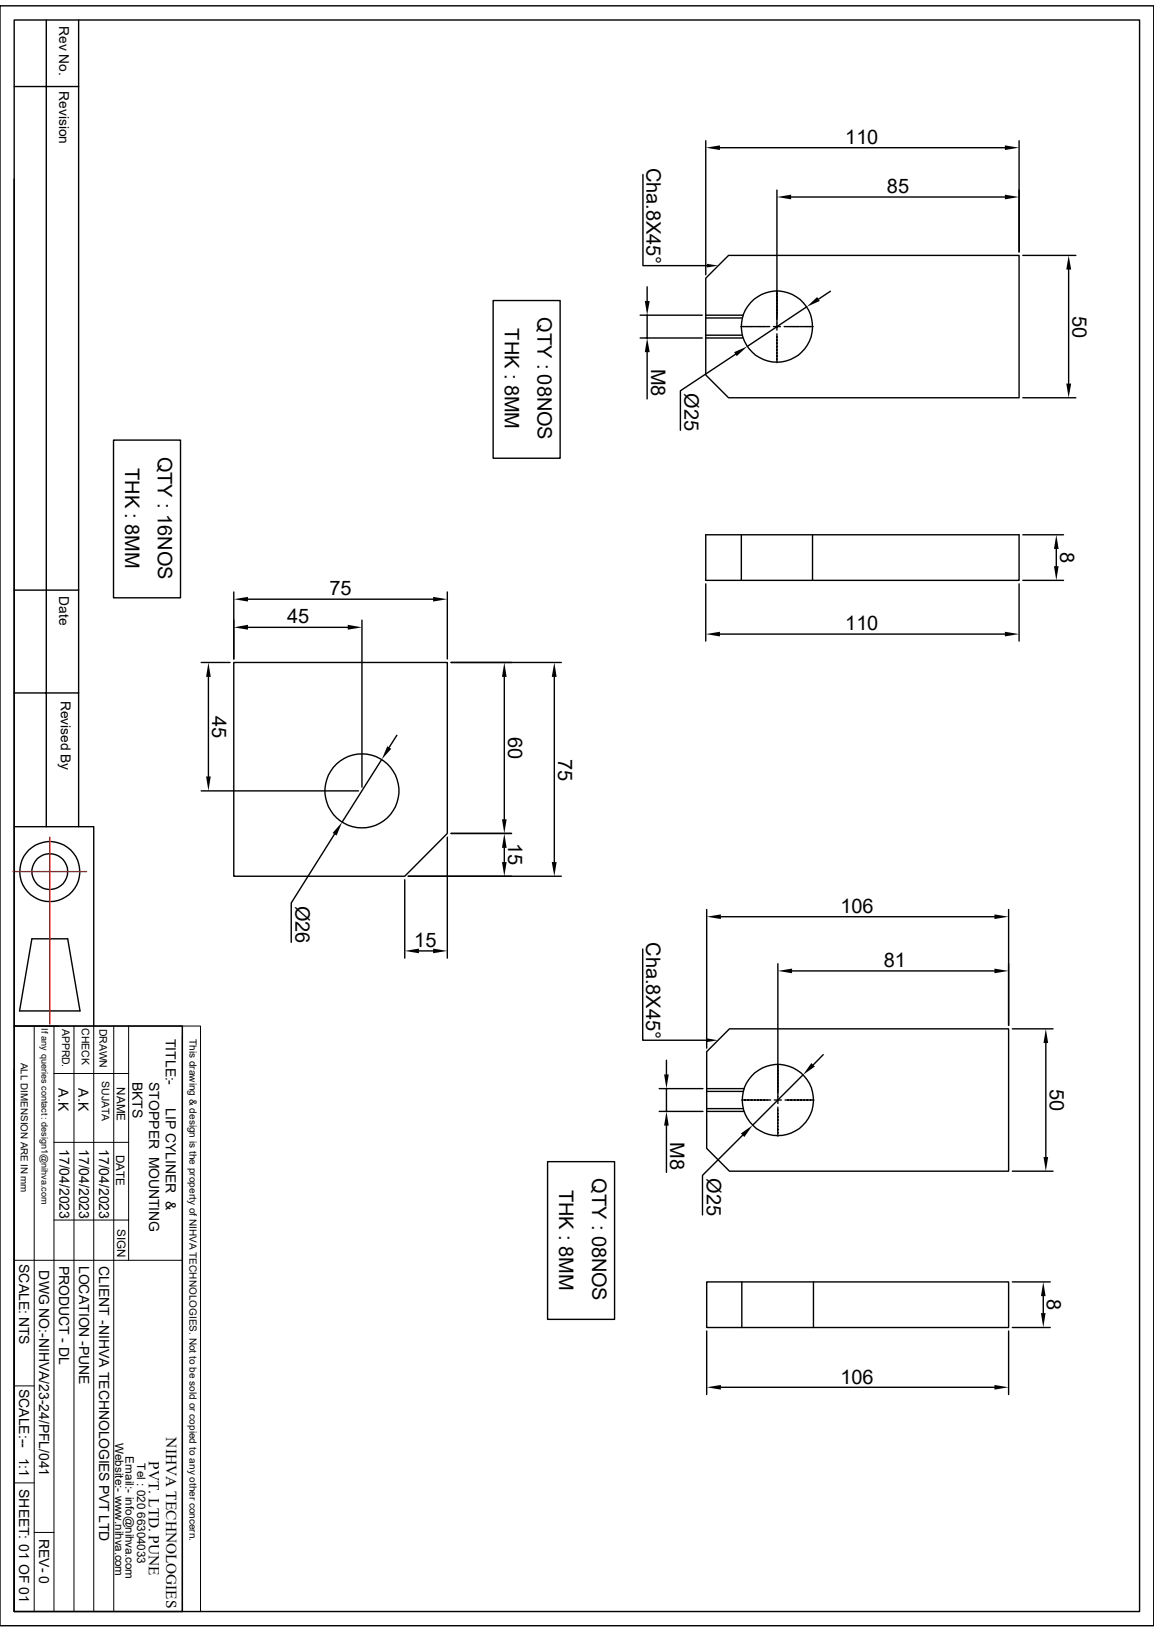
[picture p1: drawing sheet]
<svg xmlns="http://www.w3.org/2000/svg" width="210mm" height="297mm" viewBox="0 0 210 297" stroke-linecap="round" stroke-linejoin="round" font-family="sans-serif">
<g fill="none" stroke="#000" stroke-width=".25">
<path d="M0 1.1h210v294.8h-210zM2.6 3.6h204.8v289.7h-204.8zM2.6 15.7h11.7M8.4 3.6v146.9M14.3 3.6v146.9M2.6 32.6v117.9h14.5v36.2M117 31.7v16.6h11.7M128.4 25.6v24.4M131 26.9h51.9M141.4 34.6v25.5M144 35.9h38.9M185.5 25.6v20.2"/>
<path d="M89.7 54.7h12.2v28.7h-12.2zM116.5 57.4h11.3M117.8 52.2v2.6M117.8 57.4v4.1M128.4 57.4h6.9M128.4 57.9h6.7M132.6 46.5h52.9v25.9h-52.9l-4.2-4.2v-17.6zM134.8 59.4h.7M135.6 59.4h1.5M137.2 59.4h.1M137.3 59.4h.4M137.8 59.4h.1"/>
<path d="M137.9 59.4h1.5M139.5 59.4h.1M139.6 59.4h.5M140.8 59.4h1.2M142.7 59.4h.5M143.3 59.4h.1M143.4 59.4h.5M144 59.4h1.5M145.6 59.4h.1M145.7 59.4h.4M146.2 59.4h.1M146.3 59.4h1.7"/>
<path d="M146.8 55.8l-10.8 7.2M151.1 53l-2.1 1.4M186.1 46.5h9.7M194.5 49.1v20.7M116.5 61.5h11.3M117.8 64.1v8.5M128.4 61.5h6.9M128.4 61h6.7M133.9 64.5l-10.1 6.6v7.2M141.4 60.7v.5M141.4 61.3h.1M141.4 61.4v.4"/>
<path d="M141.4 61.9h.1M141.4 62v1.5M141.4 63.6v.1M141.4 63.8v.3M141.4 64.2v.1M141.4 64.3v1.7M186.1 72.4h9.7M20.7 80.1h12.2v28.7h-12.2zM128.4 97.3h57.1v8.3h-57.1zM134.9 97.3v8.3M147.9 97.3v8.3M186.1 97.3h7.4"/>
<path d="M192.2 99.9v3.1M2.6 107.4h11.7M42.5 107.7v12.2M45.1 109.1h33.7M45.1 114.2h18.2M65.9 112.9v30.4M81.4 107.7v12.2M128.4 106.3v10.4M131 115.4h51.9M185.5 106.3v10.4M186.1 105.6h7.4M2.6 126.1h11.7"/>
<path d="M36.6 120.6h5.3M37.9 123.2v18.1M42.5 120.6h38.9v31.1l-7.7 7.8h-31.2zM69.5 138.2l-7.2 11.4M72.2 133.8l-1.4 2.2M82.1 120.6h20.1M91.8 123.2v25.9M100.9 123.2v33.7M2.6 150.5v36.2M36.6 143.9h28.6M60.9 151.8l-7.9 12.5v7.2M74.3 159.5h27.9"/>
<path d="M81.4 152.4v22M82.1 151.7h11M91.8 154.3v2.6M5.8 170.9h6.5l2.3 13.1h-11zM73.7 160.1v14.3M76.2 173.1h2.6M117 172.7v16.6h11.6M128.6 165.5v25.3M131.2 166.8h49.8M141.6 175.4v25.4M144.1 176.7h36.9M183.6 165.5v21.1"/>
<path d="M2.6 186.7h30.6v106.6h-30.6zM2.6 194.8v98.5M120 198.1h7.9M121.3 193v2.5M121.3 198.1v4.2M128.6 191.4l4.2-4.2h50.8v25.9h-50.8l-4.2-4.1zM128.6 198.1h6.8M128.6 198.6h6.7M146.1 195.6l-9.1 9.2M149.8 191.9l-1.8 1.9M184.2 187.2h7.4M190.3 189.8v20.8"/>
<path d="M99.7 211.4h12.1v28.7h-12.1zM120 202.3h7.9M121.3 204.9v8.5M128.6 202.3h6.8M128.6 201.8h6.7M135 200.2h1.7M135.1 206.6l-7.3 7.3v7.2M136.7 200.2h.5M137.3 200.2h.1M137.5 200.2h.3M137.9 200.2h.1M138 200.2h1.6"/>
<path d="M139.7 200.2h.1M139.8 200.2h.5M140.9 200.2h1.3M141.6 201.5v.5M141.6 202.1h.1M141.6 202.2v.4M141.6 202.6v.1M141.6 202.8v1.5M141.6 204.4h.1M141.6 204.5v.4M141.6 205h.1M141.6 205.1v1.7"/>
<path d="M142.9 200.2h.4M143.4 200.2h.1M143.6 200.2h1.5M145.2 200.2h.5M145.8 200.2h.1M145.9 200.2h.4M146.3 200.2h.1M146.5 200.2h1.6M184.2 213.1h7.4M128.6 233.3h55v8.3h-55zM135 233.3v8.3M148 233.3v8.3"/>
<path d="M184.2 233.3h6.9M189.9 235.9v3.1M128.6 242.2v11.6M131.2 252.5h49.8M183.6 242.2v11.6M184.2 241.6h6.9"/>
<circle cx="141.4" cy="59.4" r="6.5"/>
<circle cx="9.1" cy="158.6" r="5.5"/>
<circle cx="9.1" cy="158.6" r="3.3"/>
<circle cx="65.9" cy="143.9" r="6.7"/>
<circle cx="141.6" cy="200.2" r="6.5"/>
</g>
<g fill="none" stroke="#000" stroke-width=".18">
<path d="M2.6 186.7h30.6M6.2 186.7v106.6M9.8 195.4h13.6M9.8 186.7v106.6M13.5 186.7v106.6M17.1 186.7v106.6M20.7 186.7v106.6M23.4 186.7v42.7M33.2 186.7h3.3v106.6h-3.3zM33.2 188.6v104.7M9.8 207.9h13.6M2.6 229.4h30.6"/>
<path d="M9.8 222h13.6M2.6 252.2h3.6M2.6 269.9h3.6M6.2 278.9h3.6"/>
</g>
<g fill="none" stroke="#f00" stroke-width=".25">
<path d="M2.4 158.6h.8M3.3 158.6h.1M3.6 158.6h.6M4.3 158.6h.1M4.6 158.6h.6M5.4 158.6h.1M5.6 158.6h.7M6.4 158.6h.1M6.6 158.6h.7M7.5 158.6h.1M7.7 158.6h.6M8.5 158.6h.1"/>
<path d="M8.7 158.6h.7M9.1 152.4v.7M9.1 153.2v.2M9.1 153.5v.6M9.1 154.3v.1M9.1 154.5v.7M9.1 155.3v.1M9.1 155.6v.6M9.1 156.3v.2M9.1 156.6v.7M9.1 157.4v.1M9.1 157.6v.7"/>
<path d="M9.1 158.4v.1M9.1 158.7v.6M9.1 159.5v.1M9.1 159.7v.7M9.5 158.6h.2M9.8 158.6h.6M10.5 158.6h.2M10.8 158.6h.7M11.6 158.6h.1M11.9 158.6h.6M12.6 158.6h.1M12.9 158.6h.6"/>
<path d="M13.7 158.6h.1M13.9 158.6h.7M14.7 158.6h.1M14.9 158.6h.8M9.1 160.5v.1M9.1 160.7v.7M9.1 161.5v.2M9.1 161.8v.6M9.1 162.6v.1M9.1 162.8v.7M9.1 163.6v.1M9.1 163.9v.6"/>
<path d="M9.1 164.6v.2M9.1 164.9v.7M9.1 165.7v.1M9.1 165.9v.7M9.1 166.7v.1M9.1 167v.6M9.1 167.8v.1M9.1 168v.7M9.1 168.8v.1M9.1 169v.7M9.1 169.8v.2M9.1 170.1v.6"/>
<path d="M9.1 170.9v.1M9.1 171.1v.7M9.1 171.9v.1M9.1 172.2v.6M9.1 172.9v.2M9.1 173.2v.7M9.1 174v.1M9.1 174.2v.7M9.1 175v.1M9.1 175.3v.6M9.1 176.1v.1M9.1 176.3v.7"/>
<path d="M9.1 177.1v.1M9.1 177.3v.7M9.1 178.1v.2M9.1 178.4v.6M9.1 179.2v.1M9.1 179.4v.7M9.1 180.2v.1M9.1 180.5v.6M9.1 181.2v.2M9.1 181.5v.7M9.1 182.3v.1M9.1 182.5v.7"/>
<path d="M9.1 183.3v.1M9.1 183.6v.6M9.1 184.4v.1M9.1 184.6v.7M9.1 185.4v.1M9.1 185.6v.8"/>
</g>
<g fill="#000">
<path d="M128.4 26.9l2.6-.4v.8zM141.4 35.9l2.6-.5v.9zM182.9 26.5l2.6 .4-2.6 .4zM182.9 35.4l2.6 .5-2.6 .4zM117.3 54.8h.9l-.4 2.6zM128.7 48l2 .3-2 .4zM146.8 55.8l1.9-1.7 .5 .7zM194.5 46.5l.4 2.6h-.8zM117.8 61.5l.4 2.6h-.9zM133.6 64.1l2.4-1.1-1.9 1.8zM194.1 69.8h.8l-.4 2.6zM192.2 97.3l.5 2.6h-.9z"/>
<path d="M42.5 109.1l2.6-.5v.9zM42.5 114.2l2.6-.5v.9zM63.3 113.7l2.6 .5-2.6 .4zM78.8 108.6l2.6 .5-2.6 .4zM128.4 115.4l2.6-.4v.8zM182.9 115l2.6 .4-2.6 .4zM191.8 103h.9l-.5 2.6zM37.9 120.6l.5 2.6h-.9zM70.5 135.8l.7 .5-1.7 1.9zM91.8 120.6l.4 2.6h-.8zM100.9 120.6l.4 2.6h-.9zM37.5 141.3h.9l-.5 2.6z"/>
<path d="M62.3 149.6l-1 2.5-.8-.5zM91.4 149.1h.8l-.4 2.6zM91.8 151.7l.4 2.6h-.8zM91.4 156.9h.8l-.4 2.6zM100.4 156.9h.9l-.4 2.6zM73.7 173.1l2.5-.5v.9zM78.8 172.6l2.6 .5-2.6 .4zM128.6 166.8l2.6-.4v.9zM141.6 176.7l2.5-.4v.8zM181 176.3l2.6 .4-2.6 .4zM181 166.4l2.6 .4-2.6 .5zM120.9 195.5h.8l-.4 2.6z"/>
<path d="M128.6 189l2.1 .3-2.1 .4zM147.7 193.5l.6 .6-2.2 1.5zM190.3 187.2l.5 2.6h-.9zM121.3 202.3l.4 2.6h-.8zM134.8 206.3l2.2-1.5-1.5 2.1zM189.9 210.6h.9l-.5 2.5zM189.9 233.3l.4 2.6h-.9zM189.4 239h.9l-.4 2.6zM128.6 252.5l2.6-.4v.8zM181 252.1l2.6 .4-2.6 .4z"/>
</g>
<g font-size="3.6">
<text x="153.8" y="26.2">110</text>
<text x="117.6" y="30.5" transform="rotate(90 117.6 30.5)">Cha.8X45°</text>
<text x="161.4" y="35.2">85</text>
<text x="91.9" y="59.8" transform="rotate(90 91.9 59.8)">THK : 8MM</text>
<text x="97.8" y="57.7" transform="rotate(90 97.8 57.7)">QTY : 08NOS</text>
<text x="195.2" y="57.4" transform="rotate(90 195.2 57.4)">50</text>
<text x="118.5" y="67.1" transform="rotate(90 118.5 67.1)">M8</text>
<text x="124.6" y="71.6" transform="rotate(90 124.6 71.6)">Ø25</text>
<text x="28.7" y="83.1" transform="rotate(90 28.7 83.1)">QTY : 16NOS</text>
<text x="22.8" y="85.2" transform="rotate(90 22.8 85.2)">THK : 8MM</text>
<text x="192.9" y="100.5" transform="rotate(90 192.9 100.5)">8</text>
<text x="52.2" y="113.5">45</text>
<text x="59.9" y="108.4">75</text>
<text x="153.8" y="114.7">110</text>
<text x="38.6" y="130.3" transform="rotate(90 38.6 130.3)">45</text>
<text x="92.5" y="134.2" transform="rotate(90 92.5 134.2)">60</text>
<text x="101.6" y="138.2" transform="rotate(90 101.6 138.2)">75</text>
<text x="92.5" y="153.5" transform="rotate(90 92.5 153.5)">15</text>
<text x="53.8" y="164.8" transform="rotate(90 53.8 164.8)">Ø26</text>
<text x="152.9" y="166.2">106</text>
<text x="75.4" y="172.4">15</text>
<text x="117.6" y="171.5" transform="rotate(90 117.6 171.5)">Cha.8X45°</text>
<text x="160.8" y="176">81</text>
<text x="191" y="198.2" transform="rotate(90 191 198.2)">50</text>
<text x="122" y="207.9" transform="rotate(90 122 207.9)">M8</text>
<text x="107.7" y="214.4" transform="rotate(90 107.7 214.4)">QTY : 08NOS</text>
<text x="128.6" y="214.4" transform="rotate(90 128.6 214.4)">Ø25</text>
<text x="101.8" y="216.5" transform="rotate(90 101.8 216.5)">THK : 8MM</text>
<text x="190.5" y="236.4" transform="rotate(90 190.5 236.4)">8</text>
<text x="152.9" y="251.8">106</text>
</g>
<g font-size="2.8">
<text x="30.3" y="261.6" transform="rotate(90 30.3 261.6)">NIHVA TECHNOLOGIES</text>
<text x="27.1" y="265.9" transform="rotate(90 27.1 265.9)">PVT. LTD. PUNE</text>
</g>
<g font-size="2.5">
<text x="10.8" y="4.7" transform="rotate(90 10.8 4.7)">Rev No.</text>
<text x="10.8" y="16.6" transform="rotate(90 10.8 16.6)">Revision</text>
<text x="10.8" y="108.5" transform="rotate(90 10.8 108.5)">Date</text>
<text x="11" y="127.5" transform="rotate(90 11 127.5)">Revised By</text>
<text x="30.2" y="189" transform="rotate(90 30.2 189)">TITLE:-</text>
<text x="24.1" y="196.9" transform="rotate(90 24.1 196.9)">BKTS</text>
<text x="27.1" y="196.9" transform="rotate(90 27.1 196.9)">STOPPER MOUNTING</text>
<text x="10.7" y="198.1" transform="rotate(90 10.7 198.1)">A.K</text>
<text x="14.3" y="198.1" transform="rotate(90 14.3 198.1)">A.K</text>
<text x="30.2" y="201.6" transform="rotate(90 30.2 201.6)">LIP CYLINER &amp;</text>
<text x="10.8" y="209.1" transform="rotate(90 10.8 209.1)">17/04/2023</text>
<text x="14.4" y="209.1" transform="rotate(90 14.4 209.1)">17/04/2023</text>
<text x="18.1" y="209.1" transform="rotate(90 18.1 209.1)">17/04/2023</text>
<text x="3.5" y="230" transform="rotate(90 3.5 230)">SCALE: NTS</text>
<text x="7.2" y="231.2" transform="rotate(90 7.2 231.2)">DWG NO:-NIHVA/23-24/PFL/041</text>
<text x="10.8" y="230.3" transform="rotate(90 10.8 230.3)">PRODUCT - DL</text>
<text x="14.4" y="230.3" transform="rotate(90 14.4 230.3)">LOCATION -PUNE</text>
<text x="18" y="230.4" transform="rotate(90 18 230.4)">CLIENT -NIHVA TECHNOLOGIES PVT LTD</text>
<text x="3.5" y="252.7" transform="rotate(90 3.5 252.7)">SCALE:--</text>
<text x="3.5" y="265.3" transform="rotate(90 3.5 265.3)">1:1</text>
<text x="3.5" y="271" transform="rotate(90 3.5 271)">SHEET: 01 OF 01</text>
<text x="7.2" y="280" transform="rotate(90 7.2 280)">REV- 0</text>
</g>
<g font-size="2.1">
<text x="21.3" y="197.9" transform="rotate(90 21.3 197.9)">NAME</text>
<text x="21.1" y="210.1" transform="rotate(90 21.1 210.1)">DATE</text>
<text x="21.3" y="223.7" transform="rotate(90 21.3 223.7)">SIGN</text>
<text x="21" y="262.6" transform="rotate(90 21 262.6)">Website:- www.nihva.com</text>
<text x="22.9" y="265" transform="rotate(90 22.9 265)">Email:- info@nihva.com</text>
<text x="25" y="266.3" transform="rotate(90 25 266.3)">Tel : 020 66304033</text>
</g>
<g font-size="1.9">
<text x="11.3" y="187.2" transform="rotate(90 11.3 187.2)">APPRD.</text>
<text x="14.9" y="187.1" transform="rotate(90 14.9 187.1)">CHECK</text>
<text x="18.1" y="187.2" transform="rotate(90 18.1 187.2)">DRAWN</text>
<text x="18.5" y="196.8" transform="rotate(90 18.5 196.8)">SUJATA</text>
</g>
<g font-size="1.8">
<text x="34.5" y="189.1" transform="rotate(90 34.5 189.1)">This drawing &amp; design is the property of NIHVA TECHNOLOGIES. Not to be sold or copied to any other concern.</text>
<text x="3.8" y="193.4" transform="rotate(90 3.8 193.4)">ALL DIMENSION ARE IN mm</text>
</g>
<text font-size="1.7" x="7.5" y="187.2" transform="rotate(90 7.5 187.2)">If any queries contact : design1@nihva.com</text>
</svg>
